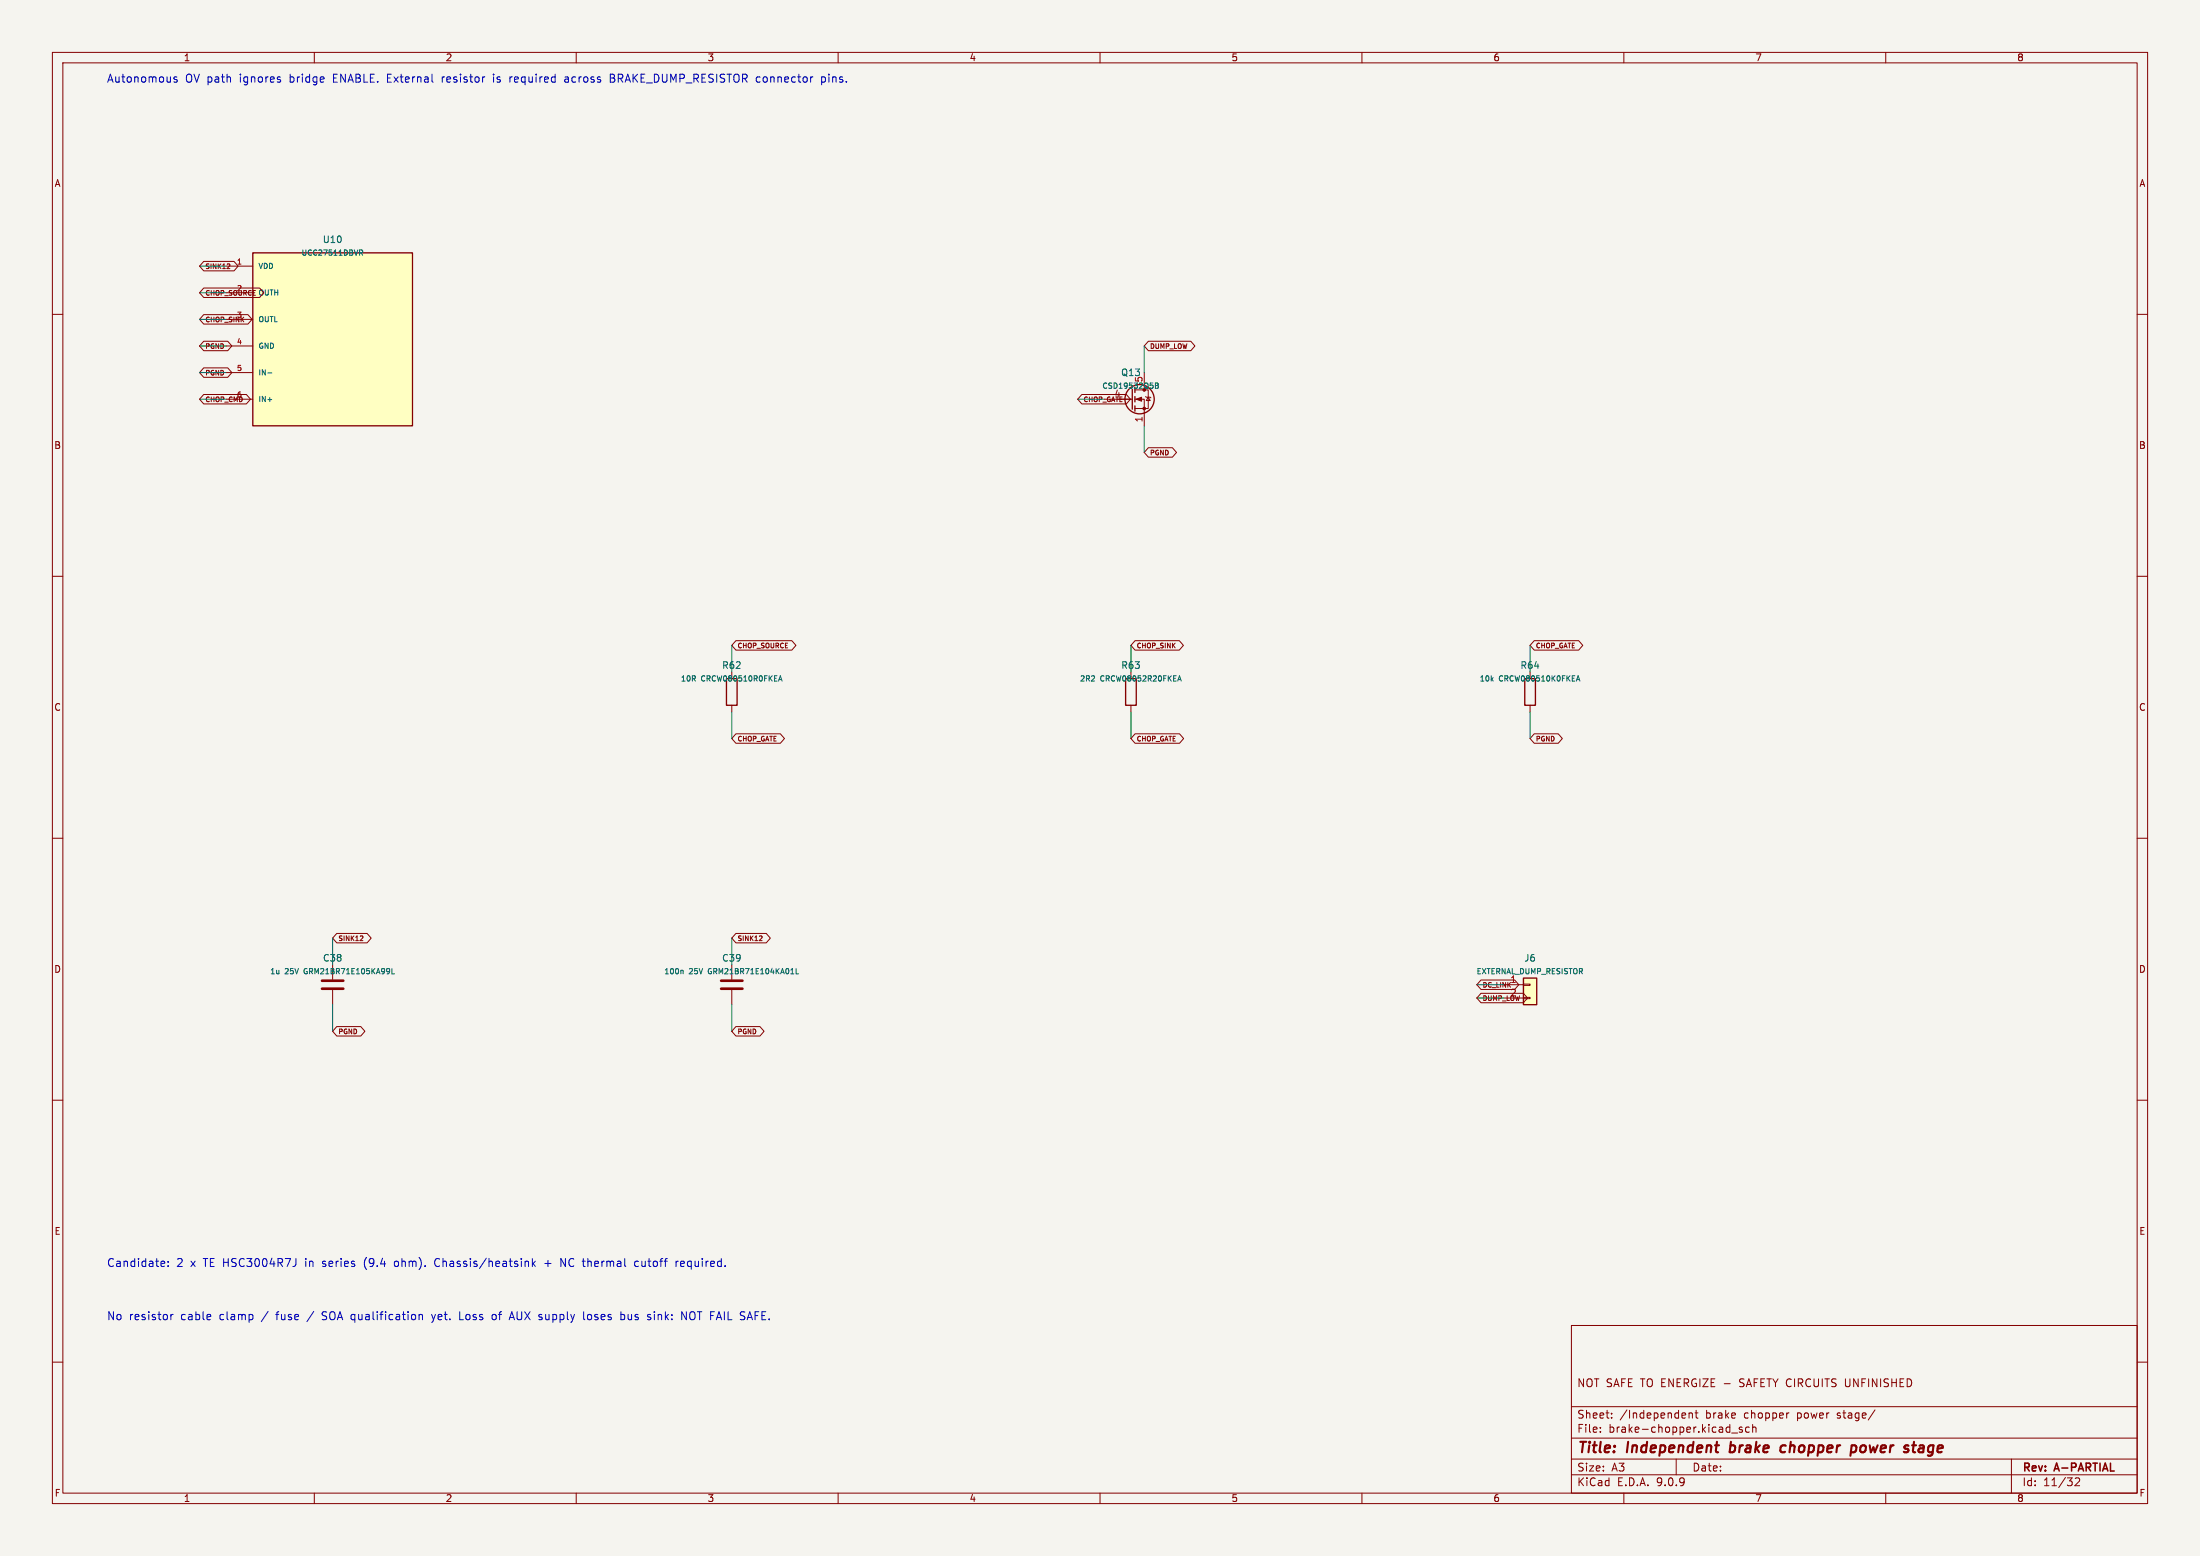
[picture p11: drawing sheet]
<svg xmlns="http://www.w3.org/2000/svg" width="420mm" height="297mm" viewBox="0 0 420 297" stroke-linecap="round" stroke-linejoin="round" font-family="sans-serif">
<path d="M0 0h420v297h-420z" fill="#f5f4ef" stroke="#f5f4ef" stroke-width=".19"/>
<g fill="none" stroke="#840000" stroke-width=".19">
<path d="M10 10h400v277h-400zM12 12h396v273h-396zM60 10v2M110 10v2M160 10v2M210 10v2M260 10v2M310 10v2M360 10v2M10 60h2M408 60h2M10 110h2"/>
<path d="M408 110h2M10 160h2M408 160h2M10 210h2M408 210h2M300 253h108v32h-108zM10 260h2M300 278.5h108M300 274.5h108M300 268.5h108M305.5 273.2v.2M305.5 272.5v.1"/>
<path d="M307.7 270.5v.2M307.7 269.8v.1M320 278.5v3M322.4 269.7v1M322.4 269.8l.3-.1 .3 .1 .1 .9M323.6 269.7h.6M323.8 269.2v1.3l.4 .2M330.6 273.5h1.1M332.6 272.5l-.4-.1-.2 .2 .1 .2 .5 .2v.3h-.6M333.9 272.5l-.4-.1-.3 .3 .2 .6h.5M334.6 272.5l.2-.1 .4 .1v.9M334.6 271.9v1.5"/>
<path d="M341.4 269.7h.1M352.3 263.2v1.2l.1 .2M357.9 269.1l-1.2 1.9M384 278.5v6.5M408 260h2M60 285v2M110 285v2M160 285v2M210 285v2M260 285v2M300 281.5h108M310 285v2"/>
<path d="M360 285v2M396.2 282.2l.5-.1 .2 .1 .1 .3-.9 1.1h.9"/>
</g>
<path d="M330.2 277.1l.2 .1M330.4 275.2l-.2 2M340.9 276a.66 .66 0 0 0-1 .3v.5l.1 .3h.8M353.7 275.9h.4l.2 .2v.7a.66 .66 0 0 1-.8 .4M365 275.9h.8M365.3 277.1l.3 .1M365.4 275.2l-.2 1.7" fill="none" stroke="#840000" stroke-width=".4"/>
<path d="M48.3 48.3h30.4v33h-30.4z" fill="#ffffc2"/>
<g fill="none" stroke="#840000" stroke-width=".25">
<path d="M48.3 48.3h30.4v33h-30.4zM216.2 74.3v3.8M216.7 75.7v1M216.7 77.5v1"/>
<circle cx="217.6" cy="76.2" r="2.79"/>
</g>
<g fill="none" stroke="#840000" stroke-width=".19">
<path d="M43.2 50.8h5.1M43.2 55.9h5.1M43.2 61h5.1M43.2 66h5.1M43.2 71.1h5.1M43.2 76.2h5.1M210.8 76.2h5.4M216.7 74.4h2.5v3.6h-2.5M216.7 76.2h1.7v5.1M218.4 71.1v2.6M218.7 75.7l1 .2M219.2 75.8l.4 .7h-.8z"/>
<path d="M63.5 184.2v2.7M63.5 189v2.8"/>
</g>
<path d="M68.7 47.7h.3l.2 .2-.1 .3h-.4M68.9 48.2l.3 .5M51.1 71.2h.8M220.6 73.1h.3l.2 .2-.2 .3 .2 .1v.2l-.1 .2h-.4zM220.6 73.6h.3M74.8 184.9v1h.5" fill="none" stroke="#006464" stroke-width=".19"/>
<g fill="#840000" stroke="#840000" stroke-width=".19">
<path d="M216.9 76.2l1-.4v.8z"/>
<circle cx="218.4" cy="78" r=".25"/>
</g>
<path d="M61.5 187.2h4M61.5 188.7h4" fill="none" stroke="#840000" stroke-width=".51"/>
<path d="M290.8 186.7h2.6v5.1h-2.6z" fill="#ffffc2"/>
<path d="M138.7 129.5h2v5.1h-2zM214.9 129.5h2v5.1h-2zM291.1 129.5h2v5.1h-2zM290.8 186.7h2.6v5.1h-2.6z" fill="none" stroke="#840000" stroke-width=".25"/>
<g fill="none" stroke="#840000" stroke-width=".19">
<path d="M38.9 49.9h5.8l.8 .9-.8 .9h-5.8l-.8-.9zM38.9 55h10.7l.7 .9-.7 .9h-10.7l-.8-.9zM43.8 50.4v.4l-.5 .5h.6M38.9 75.3h8.1l.8 .9-.8 .9h-8.1l-.8-.9zM38.9 70.2h4.6l.8 .9-.8 .9h-4.6l-.8-.9zM38.9 65.1h4.6l.8 .9-.8 .9h-4.6l-.8-.9zM38.9 60.1h8.4l.8 .9-.8 .9h-8.4l-.8-.9zM206.5 75.3h8.5l.8 .9-.8 .9h-8.5l-.8-.9zM219.2 65.1h8.1l.8 .9-.8 .9h-8.1l-.8-.9zM219.2 85.5h4.6l.8 .9-.8 .9h-4.6l-.8-.9zM139.7 128.3v1.2M139.7 134.6v1.3"/>
<path d="M140.5 122.3h10.7l.7 .9-.7 .9h-10.7l-.8-.9zM215.9 128.3v1.2M215.9 134.6v1.3M216.7 122.3h8.4l.8 .9-.8 .9h-8.4l-.8-.9zM292.1 128.3v1.2M292.1 134.6v1.3M292.9 122.3h8.5l.8 .9-.8 .9h-8.5l-.8-.9zM140.5 140.1h8.5l.8 .9-.8 .9h-8.5l-.8-.9zM216.7 140.1h8.5l.8 .9-.8 .9h-8.5l-.8-.9zM292.9 140.1h4.6l.8 .9-.8 .9h-4.6l-.8-.9zM64.3 178.2h5.8l.8 .9-.8 .9h-5.8l-.8-.9zM69.2 178.7v.3l-.5 .5h.6"/>
<path d="M140.5 178.2h5.8l.8 .9-.8 .9h-5.8l-.8-.9zM145.4 178.7v.3l-.5 .5h.6M64.3 195.9h4.6l.8 1-.8 .9h-4.6l-.8-.9zM139.7 184.2v2.7M139.7 189v2.8M140.5 195.9h4.6l.8 1-.8 .9h-4.6l-.8-.9zM282.7 189.6h8.1l.8 .9-.8 .9h-8.1l-.8-.9zM282.7 187.1h6.5l.7 .9-.7 .9h-6.5l-.8-.9zM287 188h3.8M287 190.5h3.8M290.8 187.8h1.3v.3h-1.3zM290.8 190.4h1.3v.2h-1.3z"/>
</g>
<path d="M148.6 130l.4-1 .3 1M148.7 129.7h.5M224.8 130l.4-1 .3 1M224.9 129.7h.5M300.9 130l.4-1 .3 1M301 129.7h.5M130.1 185.2l.3 .1v.6M152 184.9v1h.5" fill="none" stroke="#006464" stroke-width=".19"/>
<path d="M137.7 187.2h4M137.7 188.7h4" fill="none" stroke="#840000" stroke-width=".51"/>
<g fill="none" stroke="#009600" stroke-width=".19">
<path d="M38.1 55.9h5.1M38.1 50.8h5.1M38.1 71.1h5.1M38.1 61h5.1M38.1 66h5.1M38.1 76.2h5.1M205.7 76.2h5.1M218.4 66v5.1M218.4 81.3v5.1M139.7 123.2v5.1M139.7 135.9v5.1M215.9 123.2v5.1"/>
<path d="M215.9 135.9v5.1M292.1 123.2v5.1M292.1 135.9v5.1M63.5 179.1v5.1M139.7 179.1v5.1M63.5 191.8v5.1M139.7 191.8v5.1M281.9 188h5.1M281.9 190.5h5.1"/>
</g>
<g fill="none" stroke="#0000c2" stroke-width=".19">
<path d="M33.8 14.7h-.4l-.2 .2 .1 .2 .5 .2v.3h-.6M53.5 15.3v.3M84.4 14.7v1M84.5 14.8l-.1 .2M94.2 14.2v.1M94.2 14.7v1M97.3 14.7v1M97.8 14.7h-.3l-.2 .3M108.3 14.7h-.4M108.4 15.1h-.4a.3 .3 0 0 0-.2 .3 .3 .3 0 0 0 .2 .3h.4M116.5 14.9h.5M117 14.9l.2 .1"/>
<path d="M117.2 14.2h-.7v1.5l.7-.1M117.2 14.8l-.2 .1M156.9 14.7h.4l.3 .3-.2 .6h-.5M156.9 14.7v1.5M30.9 240.7l.5 .1 .1 .3-.8 .1M31.4 241.7h-.5M32.1 241.6v.1M32.1 240.8v.1M32.6 250.9v1M33 250.9l-.2 .1-.2 .2M56.5 240.2v1.1l-.2 .4M61.5 251.8l.2 .1"/>
<path d="M61.6 250.5v.5M69.6 240.7v1M75.6 240.7l-.3 .3v.5l.3 .2M80 251l.2-.1 .4 .1 .1 .9M80 250.9v1M82.4 250.9l.4 1-.4 .5M83.5 240.2a.82 .82 0 0 0-.5 .8 .82 .82 0 0 0 .5 .7M87.8 250.4v1.5h.7M93.9 251.6l.3 .3 .4-.1M94.6 251l-.4-.1-.3 .3M97.2 251.9l.5-1.5 .5 1.5M97.3 251.5h.8"/>
<path d="M100.7 240.7l.2 .2v.8M101.6 240.2v1.5M101.8 241.2l.4 .5M102.2 240.7l-.6 .6M104 241.2h1.2M107.1 241.7v-1.5l.8 1.5M111.4 250.4v1.3l.2 .2M112.7 250.9l-.4 .1-.1 .2v.6l.5 .1M118.7 250.9l.4 .1 .2 .2-.1 .6-.5 .1M121.9 240.8l-.5-.1-.3 .3 .2 .7h.6M124.9 250.4v.1M124.9 250.9v1"/>
<path d="M129.1 240.7v1M129.5 240.7l-.3 .1-.1 .2M130.1 250.4l.9 1.5v-1.5M130.4 240.7h-.3l-.2 .2 .1 .8h.4M130.7 241.1l-.8 .1M131.7 250.6v1.1"/>
</g>
<g font-size="2.8" fill="#840000">
<text x="301" y="277.9">Title:</text>
<text x="310.6" y="277.9">Independent</text>
<text x="331.1" y="277.9">brake</text>
<text x="341.6" y="277.9">chopper</text>
<text x="355.8" y="277.9">power</text>
<text x="366.8" y="277.9">stage</text>
</g>
<g font-size="2.1" fill="#0000c2">
<text x="20.3" y="16">Autonomous</text>
<text x="35.3" y="16">OV path</text>
<text x="45.9" y="16">ignores</text>
<text x="55.5" y="16">bridge</text>
<text x="64" y="16">ENABLE.</text>
<text x="74.4" y="16">External</text>
<text x="85" y="16">resistor</text>
<text x="95" y="16">is</text>
<text x="98.3" y="16">required</text>
<text x="108.9" y="16">across</text>
<text x="117.7" y="16">BRAKE_DUMP_RESISTOR connector</text>
<text x="158.4" y="16">pins.</text>
<text x="20.3" y="242">Candidate:</text>
<text x="33.7" y="242">2</text>
<text x="36.4" y="242">x</text>
<text x="39" y="242">TE HSC3004R7J</text>
<text x="58.7" y="242">in</text>
<text x="62.1" y="242">series</text>
<text x="70.2" y="242">(9.4</text>
<text x="76.1" y="242">ohm).</text>
<text x="84" y="242">Chassis/heatsink</text>
<text x="105.1" y="242">+</text>
<text x="108.3" y="242">NC thermal</text>
<text x="122.7" y="242">cutoff</text>
<text x="130.7" y="242">required.</text>
<text x="20.3" y="252.2">No</text>
<text x="24.6" y="252.2">resistor</text>
<text x="34.6" y="252.2">cable</text>
<text x="42" y="252.2">clamp</text>
<text x="50.2" y="252.2">/</text>
<text x="53.2" y="252.2">fuse</text>
<text x="59.3" y="252.2">/</text>
<text x="62.2" y="252.2">SOA qualification</text>
<text x="83.5" y="252.2">yet.</text>
<text x="88.8" y="252.2">Loss</text>
<text x="95.2" y="252.2">of</text>
<text x="98.8" y="252.2">AUX supply</text>
<text x="113.1" y="252.2">loses</text>
<text x="120.4" y="252.2">bus</text>
<text x="125.7" y="252.2">sink:</text>
<text x="132.3" y="252.2">NOT FAIL SAFE.</text>
</g>
<g font-size="2.1" fill="#840000">
<text x="301" y="265">NOT SAFE TO ENERGIZE -</text>
<text x="332.5" y="265">SAFETY CIRCUITS</text>
<text x="352.9" y="265">UNFINISHED</text>
<text x="301" y="273.7">File:</text>
<text x="301" y="271">Sheet:</text>
<text x="307.1" y="273.7">brake-chopper.kicad_sch</text>
<text x="309.2" y="271">/Independent</text>
<text x="325.7" y="271">brake</text>
<text x="333.1" y="271">chopper</text>
<text x="343.3" y="271">power</text>
<text x="351.1" y="271">stage/</text>
<text x="301" y="281.1">Size:</text>
<text x="307.6" y="281.1">A3</text>
<text x="323" y="281.1">Date:</text>
<text x="386" y="281.3">Rev:</text>
<text x="392.4" y="281.3">A-PARTIAL</text>
<text x="301" y="283.9">KiCad</text>
<text x="308.7" y="283.9">E.D.A.</text>
<text x="316.3" y="283.9">9.0.9</text>
<text x="386" y="283.9">Id:</text>
<text x="390.1" y="283.9">11/32</text>
</g>
<g font-size="1.8" fill="#840000">
<text x="35" y="11.9">1</text>
<text x="85" y="11.9">2</text>
<text x="135" y="11.9">3</text>
<text x="185" y="11.9">4</text>
<text x="235" y="11.9">5</text>
<text x="285" y="11.9">6</text>
<text x="335" y="11.9">7</text>
<text x="385" y="11.9">8</text>
<text x="10.3" y="35.9">A</text>
<text x="408.3" y="35.9">A</text>
<text x="212.7" y="75.9">4</text>
<text x="10.3" y="85.9">B</text>
<text x="408.2" y="85.9">B</text>
<text x="10.3" y="135.9">C</text>
<text x="408.2" y="135.9">C</text>
<text x="10.3" y="185.9">D</text>
<text x="408.2" y="185.9">D</text>
<text x="288.2" y="187.7">1</text>
<text x="288.2" y="190.2">2</text>
<text x="10.3" y="235.9">E</text>
<text x="408.3" y="235.9">E</text>
<text x="10.3" y="285.9">F</text>
<text x="35" y="286.9">1</text>
<text x="85" y="286.9">2</text>
<text x="135" y="286.9">3</text>
<text x="185" y="286.9">4</text>
<text x="235" y="286.9">5</text>
<text x="285" y="286.9">6</text>
<text x="335" y="286.9">7</text>
<text x="385" y="286.9">8</text>
<text x="408.3" y="285.9">F</text>
</g>
<g font-size="1.8" fill="#006464">
<text x="61.5" y="46.6">U10</text>
<text x="213.9" y="72">Q13</text>
<text x="218.2" y="73.1" transform="rotate(-90 218.2 73.1)">5</text>
<text x="137.8" y="127.9">R62</text>
<text x="214" y="127.9">R63</text>
<text x="290.2" y="127.9">R64</text>
<text x="61.6" y="183.7">C38</text>
<text x="137.8" y="183.7">C39</text>
<text x="290.9" y="183.7">J6</text>
</g>
<text font-size="1.8" fill="#a90000" x="218.2" y="80.7" transform="rotate(-90 218.2 80.7)">1</text>
<g font-size="1.4" fill="#a90000">
<text x="45.1" y="50.5">1</text>
<text x="45.1" y="60.7">3</text>
<text x="45.1" y="65.8">4</text>
<text x="45.1" y="70.9">5</text>
</g>
<g font-size="1.4" fill="#006464">
<text x="49.3" y="51.5">VDD</text>
<text x="57.4" y="49">UCC27511DBVR</text>
<text x="49.3" y="61.7">OUTL</text>
<text x="49.3" y="66.8">GND</text>
<text x="49.3" y="71.8">IN-</text>
<text x="49.3" y="76.9">IN+</text>
<text x="210.3" y="74.4">CSD19532Q5B</text>
<text x="129.9" y="130.3">10R</text>
<text x="133.9" y="130.3">CRCW080510R0FKEA</text>
<text x="206.1" y="130.3">2R2</text>
<text x="210.1" y="130.3">CRCW08052R20FKEA</text>
<text x="282.4" y="130.3">10k</text>
<text x="286.2" y="130.3">CRCW080510K0FKEA</text>
<text x="51.5" y="186.2">1u</text>
<text x="54.4" y="186.2">25V</text>
<text x="58.2" y="186.2">GRM21BR71E105KA99L</text>
<text x="126.7" y="186.2">100n</text>
<text x="131.6" y="186.2">25V</text>
<text x="135.4" y="186.2">GRM21BR71E104KA01L</text>
<text x="281.8" y="186.2">EXTERNAL_DUMP_RESISTOR</text>
</g>
<g font-size="1.4" fill="#840000">
<text x="45.1" y="55.6">2</text>
<text x="45.1" y="75.9">6</text>
</g>
<g font-size="1.3" fill="#840000">
<text x="39.1" y="51.5">SINK12</text>
<text x="39.1" y="56.6">CHOP_SOURCE OUTH</text>
<text x="39.1" y="61.7">CHOP_SINK</text>
<text x="39.1" y="71.9">PGND</text>
<text x="39.1" y="66.8">PGND</text>
<text x="219.5" y="66.8">DUMP_LOW</text>
<text x="39.1" y="76.9">CHOP_CMD</text>
<text x="206.8" y="76.9">CHOP_GATE</text>
<text x="219.5" y="87.1">PGND</text>
<text x="140.7" y="123.9">CHOP_SOURCE</text>
<text x="216.9" y="123.9">CHOP_SINK</text>
<text x="293.1" y="123.9">CHOP_GATE</text>
<text x="140.7" y="141.7">CHOP_GATE</text>
<text x="216.9" y="141.7">CHOP_GATE</text>
<text x="293.1" y="141.7">PGND</text>
<text x="64.5" y="179.8">SINK12</text>
<text x="140.7" y="179.8">SINK12</text>
<text x="283" y="191.2">DUMP_LOW</text>
<text x="283" y="188.7">DC_LINK</text>
<text x="64.5" y="197.6">PGND</text>
<text x="140.7" y="197.6">PGND</text>
</g>
</svg>
